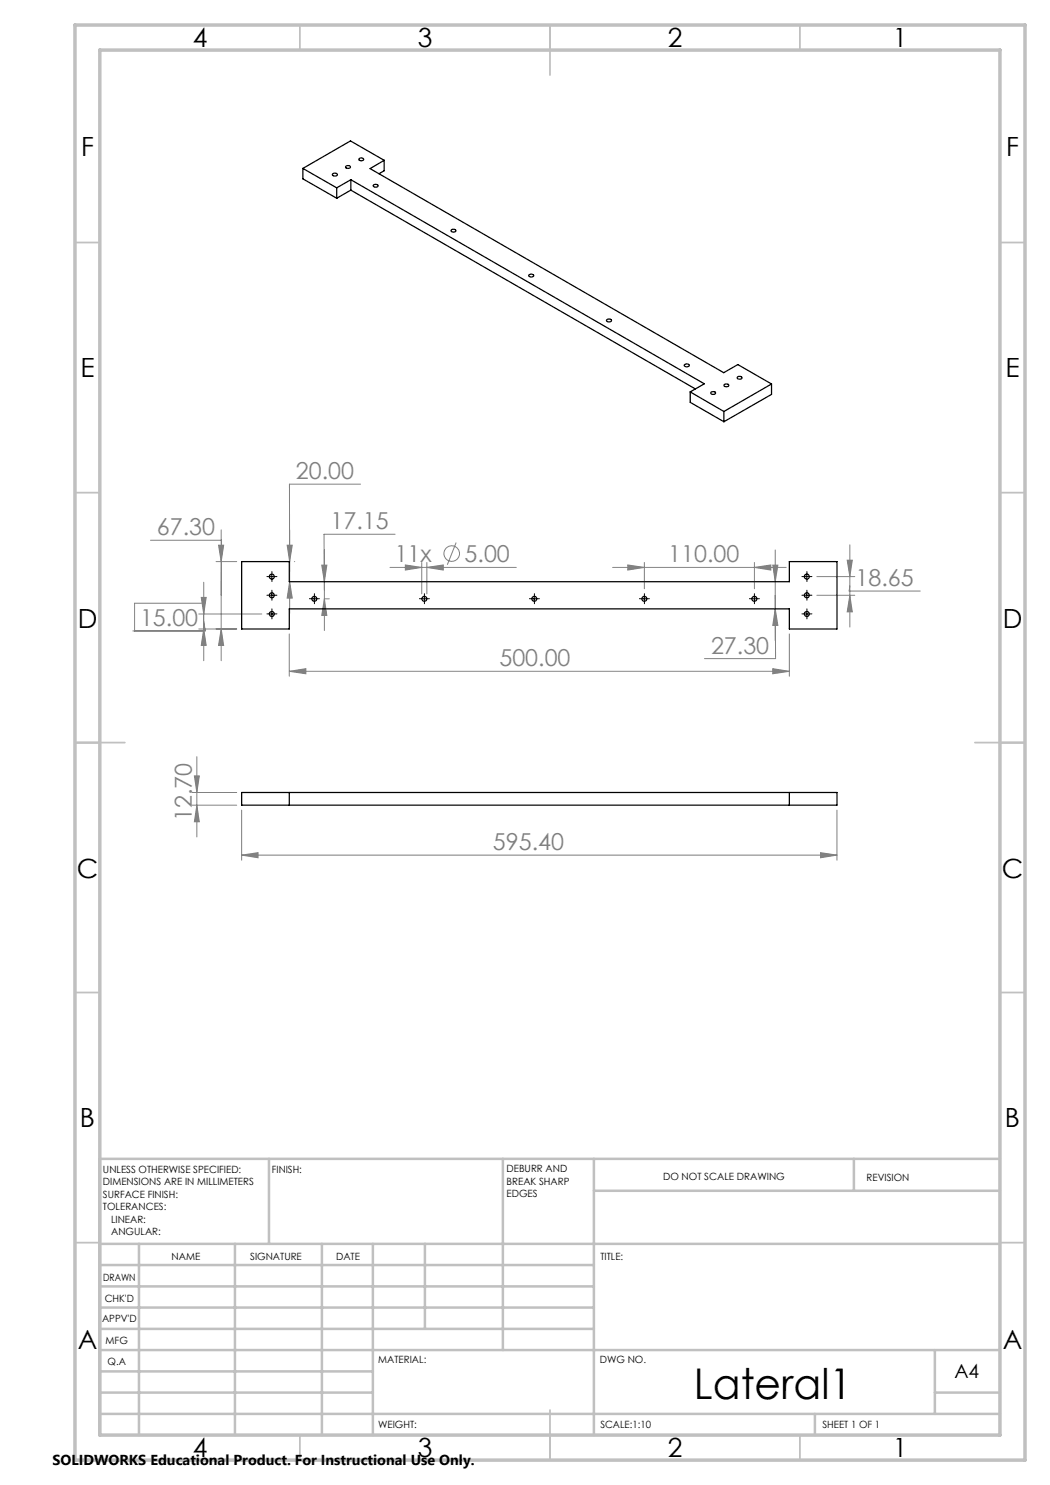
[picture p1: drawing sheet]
<svg xmlns="http://www.w3.org/2000/svg" width="210mm" height="297mm" viewBox="0 0 210 297" stroke-linecap="round" stroke-linejoin="round" font-family="sans-serif">
<g fill="none" stroke="#808080" stroke-width=".2">
<path d="M72.1 96.8h-14.2v17.5M30.1 108.1h14.2l-.1 11M40.3 119.5h.9l-.5 3.3zM40.7 116.4v15.7M43.2 112.3h4.1M43.7 109h1l-.5 3.3zM44.2 106v26.1M57.4 109h1.1l-.6 3.3zM57.9 116.3l.6 3.3h-1.1zM57.9 106v16.7M58.9 112.3h.1M64.3 113h1.1l-.5 3.3z"/>
<path d="M64.9 119.8l.5 3.3h-1.1zM64.9 119.8h1M64.9 110v16.1M78 113.5h25.3M79 106.9h-14.2l.1 11.1M81.1 113l3.2 .5-3.2 .5zM84.3 112.5v6.3M85.4 113.5l3.3-.5v1zM85.4 112.5v6.3M91.2 108.5l-1.7 4.5M122.5 113.5h34.7M125.6 113l3.3 .5-3.3 .5z"/>
<path d="M128.9 112.5v5.3M150.9 113.5l3.3-.5v1zM150.9 112.5v5.3M154.6 113h1l-.6 3.3zM155 110v18.1M155 119.1l.1 12.6h-14.2M163.4 115.3h7.6M163.4 119.1h7.6M169.4 112h1.1l-.5 3.3zM170 119.1l.5 3.3h-1.1zM170 109v16.4M170 117.2l-.2 1h14.2"/>
<path d="M26.9 126.2v-5.6h13.8v5.6M39.8 122.8h12.6M39.8 125.8h7.5M40.7 125.8l.5 3.3h-.9zM40.7 124.3l.4 1.9h-14.5M44.2 125.8l.5 3.3h-1zM57.9 134.3l3.3-.6v1.1zM57.9 126.8v8.5M57.9 134.3h100M154.6 133.7l3.3 .6-3.3 .5zM155 121.8l.6 3.3h-1zM157.9 126.8v8.5"/>
<path d="M38.4 158.5h8.9M38.9 155.2h1l-.5 3.3zM39.4 151.3v16.1M38.4 161h8.9M39.4 161l.5 3.4h-1zM48.3 171l3.3-.5v1.1zM48.3 162v10M48.3 171h119.1M164.1 170.5l3.3 .5-3.3 .6zM167.4 162v10"/>
<circle cx="90.3" cy="110.7" r="1.55"/>
</g>
<g fill="none" stroke="#000" stroke-width=".2" stroke-dasharray="15.2 1.3 1.3 1.3">
<path d="M53.9 115.3h-.5M53.9 119h-.5M54.4 114.8v-.5M54.4 115.8v.5M54.4 118.5v-.5M54.4 119.5v.5M54.9 115.3h.5M54.9 119h.5M62.4 119.7h-.5M62.9 119.2v-.5M63.4 119.7h.5M84.4 119.7h-.5"/>
<path d="M84.9 119.2v-.5M85.4 119.7h.5M106.4 119.7h-.5M106.9 119.2v-.5M107.4 119.7h.5M128.4 119.7h-.5M128.9 119.2v-.5M129.4 119.7h.5M150.4 119.7h-.5M150.9 119.2v-.5M151.4 119.7h.5M160.9 115.3h-.5"/>
<path d="M160.9 119h-.5M161.4 114.8v-.5M161.4 115.8v.5M161.4 118.5v-.5M161.4 119.5v.5M161.9 115.3h.5M161.9 119h.5M53.9 122.8h-.5M54.4 122.3v-.5M54.4 123.3v.5M54.9 122.8h.5M62.9 120.2v.5"/>
<path d="M84.9 120.2v.5M106.9 120.2v.5M128.9 120.2v.5M150.9 120.2v.5M160.9 122.8h-.5M161.4 122.3v-.5M161.4 123.3v.5M161.9 122.8h.5"/>
</g>
<g fill="none" stroke="#000" stroke-width=".2">
<path d="M53.9 115.3h1M53.9 119.1h1M54.4 114.8v1M54.4 118.6v1M62.4 119.8h1M62.9 119.3v1M84.3 119.8h1.1M84.9 119.3v1M106.4 119.8h1M106.9 119.3v1M128.4 119.8h1M128.9 119.3v1"/>
<path d="M150.4 119.8h1M150.9 119.3v1M160.9 115.3h1M160.9 119.1h1M161.4 114.8v1M161.4 118.6v1M53.9 122.8h1M54.4 122.3v1M160.9 122.8h1M161.4 122.3v1"/>
</g>
<g fill="none" stroke="#c0c0c0" stroke-width=".35">
<path d="M60 5v5M110 5v10M160 5v5M15 48.5h5M200 48.5h5M15 98.5h5M200 98.5h5M15 148.5h10M195 148.5h10M15 198.5h5M200 198.5h5M15 248.5h5"/>
<path d="M200 248.5h5M60 287v5M110 282v10M160 287v5"/>
</g>
<g fill="none" stroke="#c0c0c0" stroke-width=".5">
<path d="M53.8 231.8v17M100.6 231.8v38.2M118.8 231.8v55.2M118.8 238.2h81.2M170.8 231.8v6.4M200 231.8h-180v55.2M20 248.8h180M20 257.3h98.8M20 253h98.8M27.8 248.8v38.2M47 248.8v38.2M64.4 248.8v38.2"/>
<path d="M74.6 248.8v38.2M85 248.8v17M20 265.8h98.8M20 261.5h98.8M20 278.5h54.6M20 274.3h54.6M20 270h180M187 278.5h13M187 270v12.8M20 282.8h180M163 282.8v4.2"/>
</g>
<path d="M15 5h190v287h-190zM20 10h180v277h-180z" fill="none" stroke="#c0c0c0" stroke-width=".7"/>
<g fill="#808080">
<path d="M48.3 171l3.3-.5v1.1zM164.1 170.5l3.3 .5-3.3 .6zM125.6 113l3.3 .5-3.3 .5zM150.9 113.5l3.3-.5v1zM169.4 112h1.1l-.5 3.3zM170 119.1l.5 3.3h-1.1zM57.9 134.3l3.3-.6v1.1zM154.6 133.7l3.3 .6-3.3 .5zM81.1 113l3.2 .5-3.2 .5zM85.4 113.5l3.3-.5v1zM40.3 119.5h.9l-.5 3.3zM40.7 125.8l.5 3.3h-.9zM64.9 119.8l.5 3.3h-1.1zM64.3 113h1.1l-.5 3.3zM154.6 113h1l-.6 3.3zM155 121.8l.6 3.3h-1zM57.9 116.3l.6 3.3h-1.1zM57.4 109h1.1l-.6 3.3zM43.7 109h1l-.5 3.3zM44.2 125.8l.5 3.3h-1z"/>
<path d="M38.9 155.2h1l-.5 3.3zM39.4 161l.5 3.4h-1z"/>
</g>
<g fill="none" stroke="#000" stroke-width=".25">
<path d="M60.6 33.7l6.7 3.9M60.6 33.7v2.1l6.7 3.8M66.5 34.8a.52 .52 0 0 1 .5-.2 .52 .52 0 0 1 .5 .4 .52 .52 0 0 1-.6 .2 .52 .52 0 0 1-.4-.4zM67.3 37.6v2M69.3 33.2l.5-.1 .3 .2a.47 .47 0 0 1-.5 .4 .47 .47 0 0 1-.5-.4zM70.2 35.9l70.7 40.9-2.9 1.6M70.2 35.9l-2.9 1.7M70.2 35.9v2.1M70.2 38l68.9 39.8M70.2 38l-2.9 1.6M71.9 31.7l.3-.1 .5 .2a.47 .47 0 0 1-.5 .4 .47 .47 0 0 1-.4-.4zM74.8 36.9h.3l.5 .1a.47 .47 0 0 1-.5 .4 .47 .47 0 0 1-.4-.4z"/>
<path d="M76.8 32.1l-6.7-3.9-9.5 5.5M76.8 32.1l-2.8 1.6 70.7 40.8 2.9-1.6 6.7 3.9M76.8 32.1v2l-1 .6M90.2 46a.5 .5 0 0 1 .6-.2 .5 .5 0 0 1 .4 .4 .51 .51 0 0 1-.6 .2 .51 .51 0 0 1-.4-.4zM105.8 55a.54 .54 0 0 1 .5-.2 .54 .54 0 0 1 .4 .4 .54 .54 0 0 1-.5 .2 .54 .54 0 0 1-.4-.4zM121.3 64a.52 .52 0 0 1 .6-.2 .52 .52 0 0 1 .4 .4 .52 .52 0 0 1-.6 .2 .52 .52 0 0 1-.4-.4zM136.9 73a.54 .54 0 0 1 .5-.2 .54 .54 0 0 1 .4 .4 .54 .54 0 0 1-.5 .2 .54 .54 0 0 1-.4-.4zM138 78.4l6.8 3.9M138 78.4v2.1l6.8 3.8M142.2 78.5a.51 .51 0 0 1 .5-.2 .51 .51 0 0 1 .4 .4 .5 .5 0 0 1-.5 .2 .5 .5 0 0 1-.4-.4zM144.8 77a.5 .5 0 0 1 .5-.2 .5 .5 0 0 1 .4 .4 .52 .52 0 0 1-.5 .2 .52 .52 0 0 1-.4-.4zM147.6 75.3h.5l.3 .2a.47 .47 0 0 1-.5 .3 .47 .47 0 0 1-.4-.3z"/>
<path d="M154.3 76.8l-9.5 5.5M154.3 76.8v2.1l-9.5 5.4M144.8 82.3v2M48.3 112.3h9.6v4h100v-4h9.5v13.5h-9.5v-4h-100v4h-9.6zM48.3 158.5h119.1v2.5h-119.1zM57.9 158.5v2.5M157.9 158.5v2.5"/>
<circle cx="54.4" cy="115.3" r=".51"/>
<circle cx="54.4" cy="119.1" r=".5"/>
<circle cx="62.9" cy="119.8" r=".5"/>
<circle cx="84.9" cy="119.8" r=".5"/>
<circle cx="106.9" cy="119.8" r=".5"/>
<circle cx="128.9" cy="119.8" r=".5"/>
<circle cx="150.9" cy="119.8" r=".5"/>
<circle cx="161.4" cy="115.3" r=".5"/>
<circle cx="161.4" cy="119.1" r=".5"/>
<circle cx="54.4" cy="122.8" r=".5"/>
<circle cx="161.4" cy="122.8" r=".5"/>
</g>
<text font-size="8.5" x="138.8" y="279.7">Lateral1</text>
<g font-size="5.3">
<text x="38.5" y="9.5">4</text>
<text x="83.5" y="9.5">3</text>
<text x="133.6" y="9.5">2</text>
<text x="178.6" y="9.5">1</text>
<text x="16.2" y="31.3">F</text>
<text x="201.2" y="31.3">F</text>
<text x="16.1" y="75.5">E</text>
<text x="201.1" y="75.5">E</text>
<text x="15.5" y="125.5">D</text>
<text x="200.5" y="125.5">D</text>
<text x="15.4" y="175.5">C</text>
<text x="200.4" y="175.5">C</text>
<text x="16" y="225.5">B</text>
<text x="201" y="225.5">B</text>
<text x="15.5" y="269.8">A</text>
<text x="200.5" y="269.8">A</text>
<text x="38.5" y="291.5">4</text>
<text x="83.5" y="291.5">3</text>
<text x="133.6" y="291.5">2</text>
<text x="178.6" y="291.5">1</text>
</g>
<g font-size="4.7" fill="#808080">
<text x="59.2" y="95.8">20.00</text>
<text x="31.4" y="107">67.30</text>
<text x="66.1" y="105.8">17.15</text>
<text x="78.9" y="112.4">11x</text>
<text x="92.9" y="112.4">5.00</text>
<text x="133.7" y="112.5">110.00</text>
<text x="171.1" y="117.2">18.65</text>
<text x="28" y="125.2">15.00</text>
<text x="142.2" y="130.7">27.30</text>
<text x="99.9" y="133.2">500.00</text>
<text x="38.4" y="164.2" transform="rotate(-90 38.4 164.2)">12.70</text>
<text x="98.6" y="170">595.40</text>
</g>
<text font-size="3.9" x="190.9" y="275.5">A4</text>
<text font-size="2.9" x="10.5" y="292.9">SOLIDWORKS Educational Product. For Instructional Use Only.</text>
<g font-size="2">
<text x="20.6" y="234.6">UNLESS OTHERWISE SPECIFIED:</text>
<text x="20.6" y="237.1">DIMENSIONS ARE IN MILLIMETERS</text>
<text x="20.6" y="239.6">SURFACE FINISH:</text>
<text x="54.4" y="234.6">FINISH:</text>
<text x="101.3" y="234.5">DEBURR AND</text>
<text x="101.3" y="237">BREAK SHARP</text>
<text x="101.3" y="239.5">EDGES</text>
<text x="132.6" y="236">DO NOT SCALE DRAWING</text>
<text x="173.3" y="236.2">REVISION</text>
<text x="20.6" y="242.1">TOLERANCES:</text>
<text x="22.2" y="244.6">LINEAR:</text>
<text x="22.2" y="247.1">ANGULAR:</text>
<text x="34.3" y="252">NAME</text>
<text x="50" y="251.9">SIGNATURE</text>
<text x="67.2" y="251.9">DATE</text>
<text x="120.1" y="251.9">TITLE:</text>
<text x="20.6" y="256.1">DRAWN</text>
<text x="20.9" y="260.3">CHK'D</text>
<text x="20.4" y="264.4">APPV'D</text>
<text x="21.1" y="268.8">MFG</text>
<text x="21.5" y="273">Q.A</text>
<text x="75.6" y="272.5">MATERIAL:</text>
<text x="120" y="272.5">DWG NO.</text>
<text x="75.6" y="285.5">WEIGHT:</text>
<text x="120.1" y="285.6">SCALE:1:10</text>
<text x="164.5" y="285.6">SHEET 1 OF 1</text>
</g>
</svg>
